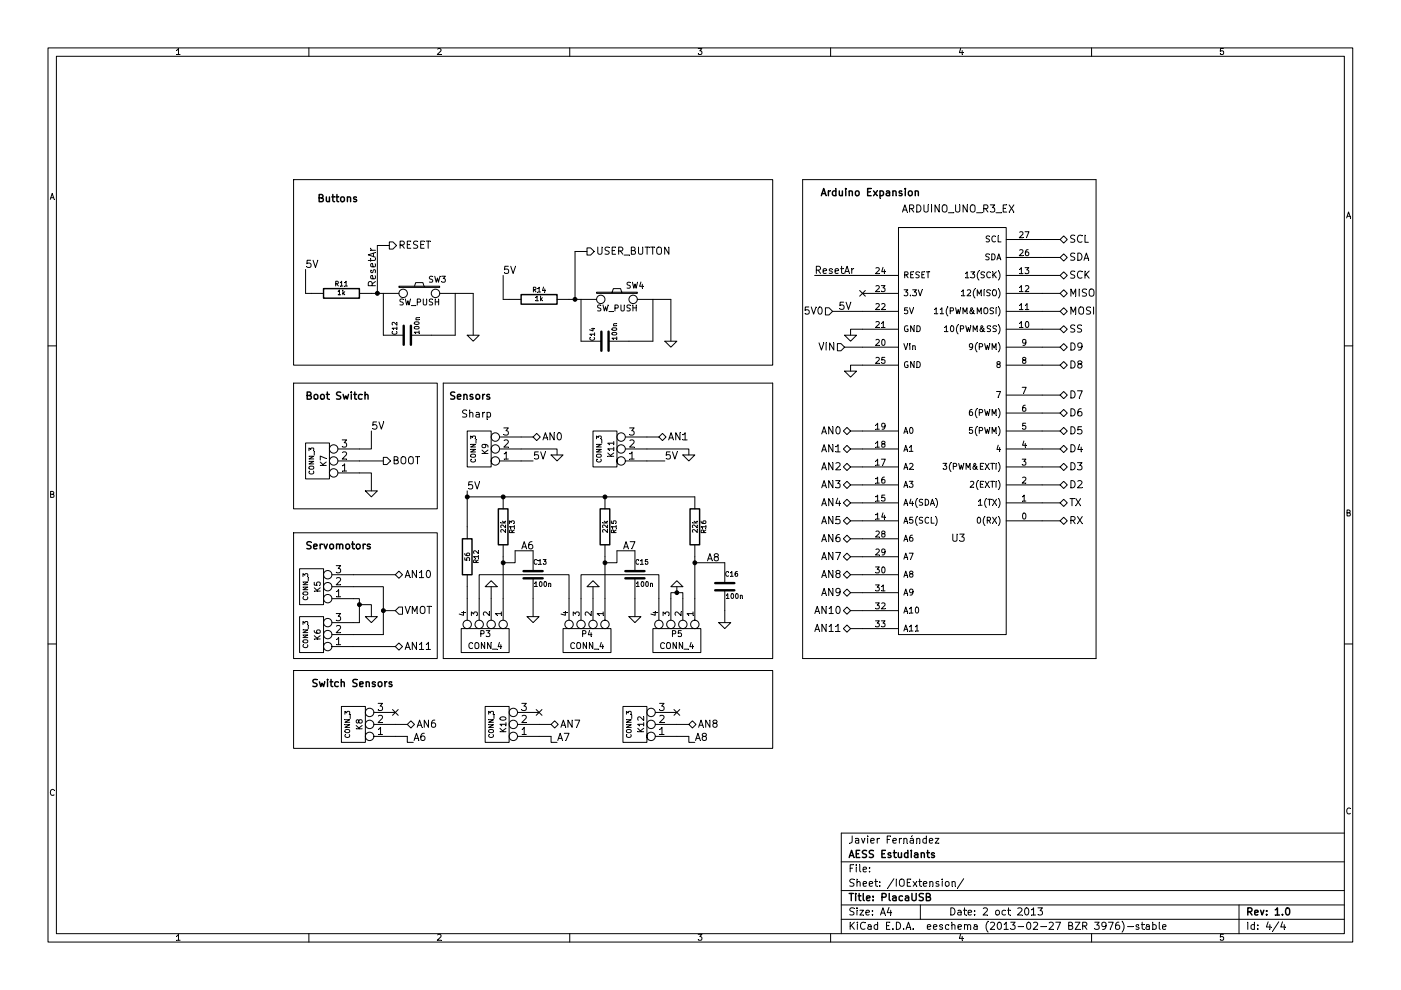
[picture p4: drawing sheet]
EESchema Schematic File Version 2
LIBS:power
LIBS:device
LIBS:transistors
LIBS:conn
LIBS:linear
LIBS:regul
LIBS:74xx
LIBS:cmos4000
LIBS:adc-dac
LIBS:memory
LIBS:xilinx
LIBS:special
LIBS:microcontrollers
LIBS:dsp
LIBS:microchip
LIBS:analog_switches
LIBS:motorola
LIBS:texas
LIBS:intel
LIBS:audio
LIBS:interface
LIBS:digital-audio
LIBS:philips
LIBS:display
LIBS:cypress
LIBS:siliconi
LIBS:opto
LIBS:atmel
LIBS:contrib
LIBS:valves
LIBS:18f4550
LIBS:arduino_uno_r3_compatible-cache
LIBS:PICUSBLib
EELAYER 27 0
EELAYER END
$Descr A4 11693 8268
encoding utf-8
Sheet 4 4
Title "PlacaUSB"
Date "2 oct 2013"
Rev "1.0"
Comp "AESS Estudiants"
Comment1 "Javier Fernández"
Comment2 ""
Comment3 ""
Comment4 ""
$EndDescr
$Comp
L SW_PUSH SW4
U 1 1
P 5150 2500
F 0 "SW4" H 5300 2610 50  0000 C CNN
F 1 "SW_PUSH" H 5150 2420 50  0000 C CNN
F 2 "~" H 5150 2500 60  0000 C CNN
F 3 "~" H 5150 2500 60  0000 C CNN
	1    5150 2500
	1    0    0    -1  
$EndComp
$Comp
L R R14
U 1 1
P 4500 2500
F 0 "R14" V 4580 2500 40  0000 C CNN
F 1 "1k" V 4507 2501 40  0000 C CNN
F 2 "~" V 4430 2500 30  0000 C CNN
F 3 "~" H 4500 2500 30  0000 C CNN
	1    4500 2500
	0    -1   -1   0   
$EndComp
$Comp
L C C14
U 1 1
P 5050 2850
F 0 "C14" H 5050 2950 40  0000 L CNN
F 1 "100n" H 5056 2765 40  0000 L CNN
F 2 "~" H 5088 2700 30  0000 C CNN
F 3 "~" H 5050 2850 60  0000 C CNN
	1    5050 2850
	0    -1   -1   0   
$EndComp
$Comp
L GND #PWR026
U 1 1
P 5600 2850
F 0 "#PWR026" H 5600 2850 30  0001 C CNN
F 1 "GND" H 5600 2780 30  0001 C CNN
F 2 "" H 5600 2850 60  0000 C CNN
F 3 "" H 5600 2850 60  0000 C CNN
	1    5600 2850
	1    0    0    -1  
$EndComp
$Comp
L SW_PUSH SW3
U 1 1
P 3500 2450
F 0 "SW3" H 3650 2560 50  0000 C CNN
F 1 "SW_PUSH" H 3500 2370 50  0000 C CNN
F 2 "~" H 3500 2450 60  0000 C CNN
F 3 "~" H 3500 2450 60  0000 C CNN
	1    3500 2450
	1    0    0    -1  
$EndComp
$Comp
L R R11
U 1 1
P 2850 2450
F 0 "R11" V 2930 2450 40  0000 C CNN
F 1 "1k" V 2857 2451 40  0000 C CNN
F 2 "~" V 2780 2450 30  0000 C CNN
F 3 "~" H 2850 2450 30  0000 C CNN
	1    2850 2450
	0    -1   -1   0   
$EndComp
$Comp
L C C12
U 1 1
P 3400 2800
F 0 "C12" H 3400 2900 40  0000 L CNN
F 1 "100n" H 3406 2715 40  0000 L CNN
F 2 "~" H 3438 2650 30  0000 C CNN
F 3 "~" H 3400 2800 60  0000 C CNN
	1    3400 2800
	0    -1   -1   0   
$EndComp
$Comp
L GND #PWR027
U 1 1
P 3950 2800
F 0 "#PWR027" H 3950 2800 30  0001 C CNN
F 1 "GND" H 3950 2730 30  0001 C CNN
F 2 "" H 3950 2800 60  0000 C CNN
F 3 "" H 3950 2800 60  0000 C CNN
	1    3950 2800
	1    0    0    -1  
$EndComp
$Comp
L CONN_3 K7
U 1 1
P 2650 3850
F 0 "K7" V 2600 3850 50  0000 C CNN
F 1 "CONN_3" V 2700 3850 40  0000 C CNN
F 2 "" H 2650 3850 60  0000 C CNN
F 3 "" H 2650 3850 60  0000 C CNN
	1    2650 3850
	-1   0    0    1   
$EndComp
$Comp
L GND #PWR028
U 1 1
P 3100 4100
F 0 "#PWR028" H 3100 4100 30  0001 C CNN
F 1 "GND" H 3100 4030 30  0001 C CNN
F 2 "" H 3100 4100 60  0000 C CNN
F 3 "" H 3100 4100 60  0000 C CNN
	1    3100 4100
	1    0    0    -1  
$EndComp
Text HLabel 3250 2050 2    60   Output ~ 0
RESET
Text HLabel 4900 2100 2    60   Output ~ 0
USER_BUTTON
Text HLabel 3200 3850 2    60   Output ~ 0
BOOT
Text Label 3150 2400 1    60   ~ 0
ResetAr
Text Label 6800 2300 0    60   ~ 0
ResetAr
NoConn ~ 7200 2450
Text HLabel 6950 2600 0    60   Input ~ 0
5V0
Text HLabel 7050 2900 0    60   Input ~ 0
VIN
$Comp
L GND #PWR029
U 1 1
P 7100 3100
F 0 "#PWR029" H 7100 3100 30  0001 C CNN
F 1 "GND" H 7100 3030 30  0001 C CNN
F 2 "" H 7100 3100 60  0000 C CNN
F 3 "" H 7100 3100 60  0000 C CNN
	1    7100 3100
	1    0    0    -1  
$EndComp
$Comp
L GND #PWR030
U 1 1
P 7100 2800
F 0 "#PWR030" H 7100 2800 30  0001 C CNN
F 1 "GND" H 7100 2730 30  0001 C CNN
F 2 "" H 7100 2800 60  0000 C CNN
F 3 "" H 7100 2800 60  0000 C CNN
	1    7100 2800
	1    0    0    -1  
$EndComp
Text HLabel 7100 3600 0    60   BiDi ~ 0
AN0
Text HLabel 7100 3750 0    60   BiDi ~ 0
AN1
Text HLabel 7100 3900 0    60   BiDi ~ 0
AN2
Text HLabel 7100 4050 0    60   BiDi ~ 0
AN3
Text HLabel 7100 4200 0    60   BiDi ~ 0
AN4
Text HLabel 7100 4350 0    60   BiDi ~ 0
AN5
Text HLabel 8850 2300 2    60   BiDi ~ 0
SCK
Text HLabel 8850 2450 2    60   BiDi ~ 0
MISO
Text HLabel 8850 2600 2    60   BiDi ~ 0
MOSI
Text HLabel 8850 2750 2    60   BiDi ~ 0
SS
Text HLabel 8850 2900 2    60   BiDi ~ 0
D9
Text HLabel 8850 3050 2    60   BiDi ~ 0
D8
Text HLabel 8850 3300 2    60   BiDi ~ 0
D7
Text HLabel 8850 3450 2    60   BiDi ~ 0
D6
Text HLabel 8850 3600 2    60   BiDi ~ 0
D5
Text HLabel 8850 3750 2    60   BiDi ~ 0
D4
Text HLabel 8850 3900 2    60   BiDi ~ 0
D3
Text HLabel 8850 4050 2    60   BiDi ~ 0
D2
Text HLabel 8850 4200 2    60   BiDi ~ 0
TX
Text HLabel 8850 4350 2    60   BiDi ~ 0
RX
Text Notes 2650 1700 0    60   ~ 12
Buttons
Text Notes 6850 1650 0    60   ~ 12
Arduino Expansion
Text Notes 2550 3350 0    60   ~ 12
Boot Switch
Text HLabel 8850 2000 2    60   BiDi ~ 0
SCL
Text HLabel 8850 2150 2    60   BiDi ~ 0
SDA
Text HLabel 3300 5100 2    60   Input ~ 0
VMOT
$Comp
L CONN_3 K5
U 1 1
P 2600 4900
F 0 "K5" V 2550 4900 50  0000 C CNN
F 1 "CONN_3" V 2650 4900 40  0000 C CNN
F 2 "" H 2600 4900 60  0000 C CNN
F 3 "" H 2600 4900 60  0000 C CNN
	1    2600 4900
	-1   0    0    1   
$EndComp
$Comp
L CONN_3 K6
U 1 1
P 2600 5300
F 0 "K6" V 2550 5300 50  0000 C CNN
F 1 "CONN_3" V 2650 5300 40  0000 C CNN
F 2 "" H 2600 5300 60  0000 C CNN
F 3 "" H 2600 5300 60  0000 C CNN
	1    2600 5300
	-1   0    0    1   
$EndComp
Text Notes 2550 4600 0    60   ~ 12
Servomotors
$Comp
L GND #PWR031
U 1 1
P 3100 5150
F 0 "#PWR031" H 3100 5150 30  0001 C CNN
F 1 "GND" H 3100 5080 30  0001 C CNN
F 2 "" H 3100 5150 60  0000 C CNN
F 3 "" H 3100 5150 60  0000 C CNN
	1    3100 5150
	1    0    0    -1  
$EndComp
$Comp
L ARDUINO_UNO_R3_EX U3
U 1 1
P 8000 3600
F 0 "U3" H 8000 2700 60  0000 C CNN
F 1 "ARDUINO_UNO_R3_EX" H 8000 5450 60  0000 C CNN
F 2 "~" H 8000 3600 60  0000 C CNN
F 3 "~" H 8000 3600 60  0000 C CNN
	1    8000 3600
	1    0    0    -1  
$EndComp
Text HLabel 7100 4500 0    60   BiDi ~ 0
AN6
Text HLabel 7100 4650 0    60   BiDi ~ 0
AN7
Text HLabel 7100 4800 0    60   BiDi ~ 0
AN8
Text HLabel 7100 4950 0    60   BiDi ~ 0
AN9
Text HLabel 7100 5100 0    60   BiDi ~ 0
AN10
Text HLabel 7100 5250 0    60   BiDi ~ 0
AN11
Text HLabel 3300 4800 2    60   BiDi ~ 0
AN10
Text HLabel 3300 5400 2    60   BiDi ~ 0
AN11
Text Notes 3750 3350 0    60   ~ 12
Sensors
$Comp
L CONN_3 K9
U 1 1
P 4000 3750
F 0 "K9" V 3950 3750 50  0000 C CNN
F 1 "CONN_3" V 4050 3750 40  0000 C CNN
F 2 "" H 4000 3750 60  0000 C CNN
F 3 "" H 4000 3750 60  0000 C CNN
	1    4000 3750
	-1   0    0    1   
$EndComp
$Comp
L CONN_3 K11
U 1 1
P 5050 3750
F 0 "K11" V 5000 3750 50  0000 C CNN
F 1 "CONN_3" V 5100 3750 40  0000 C CNN
F 2 "" H 5050 3750 60  0000 C CNN
F 3 "" H 5050 3750 60  0000 C CNN
	1    5050 3750
	-1   0    0    1   
$EndComp
Text Notes 3850 3500 0    60   ~ 0
Sharp
$Comp
L GND #PWR032
U 1 1
P 4650 3800
F 0 "#PWR032" H 4650 3800 30  0001 C CNN
F 1 "GND" H 4650 3730 30  0001 C CNN
F 2 "" H 4650 3800 60  0000 C CNN
F 3 "" H 4650 3800 60  0000 C CNN
	1    4650 3800
	1    0    0    -1  
$EndComp
$Comp
L GND #PWR033
U 1 1
P 5750 3800
F 0 "#PWR033" H 5750 3800 30  0001 C CNN
F 1 "GND" H 5750 3730 30  0001 C CNN
F 2 "" H 5750 3800 60  0000 C CNN
F 3 "" H 5750 3800 60  0000 C CNN
	1    5750 3800
	1    0    0    -1  
$EndComp
Text Label 7000 2600 0    60   ~ 0
5V
Text Label 4450 3850 0    60   ~ 0
5V
Text Label 5550 3850 0    60   ~ 0
5V
Text HLabel 4450 3650 2    60   BiDi ~ 0
AN0
Text HLabel 5500 3650 2    60   BiDi ~ 0
AN1
$Comp
L CONN_4 P3
U 1 1
P 4050 5350
F 0 "P3" V 4000 5350 50  0000 C CNN
F 1 "CONN_4" V 4100 5350 50  0000 C CNN
F 2 "" H 4050 5350 60  0000 C CNN
F 3 "" H 4050 5350 60  0000 C CNN
	1    4050 5350
	0    1    1    0   
$EndComp
$Comp
L CONN_4 P4
U 1 1
P 4900 5350
F 0 "P4" V 4850 5350 50  0000 C CNN
F 1 "CONN_4" V 4950 5350 50  0000 C CNN
F 2 "" H 4900 5350 60  0000 C CNN
F 3 "" H 4900 5350 60  0000 C CNN
	1    4900 5350
	0    1    1    0   
$EndComp
$Comp
L CONN_4 P5
U 1 1
P 5650 5350
F 0 "P5" V 5600 5350 50  0000 C CNN
F 1 "CONN_4" V 5700 5350 50  0000 C CNN
F 2 "" H 5650 5350 60  0000 C CNN
F 3 "" H 5650 5350 60  0000 C CNN
	1    5650 5350
	0    1    1    0   
$EndComp
Text Label 3100 3600 0    60   ~ 0
5V
Text Label 2550 2250 0    60   ~ 0
5V
Text Label 4200 2300 0    60   ~ 0
5V
Text Label 3900 4100 0    60   ~ 0
5V
$Comp
L R R12
U 1 1
P 3900 4650
F 0 "R12" V 3980 4650 40  0000 C CNN
F 1 "56" V 3907 4651 40  0000 C CNN
F 2 "~" V 3830 4650 30  0000 C CNN
F 3 "~" H 3900 4650 30  0000 C CNN
	1    3900 4650
	1    0    0    -1  
$EndComp
$Comp
L R R13
U 1 1
P 4200 4400
F 0 "R13" V 4280 4400 40  0000 C CNN
F 1 "22k" V 4207 4401 40  0000 C CNN
F 2 "~" V 4130 4400 30  0000 C CNN
F 3 "~" H 4200 4400 30  0000 C CNN
	1    4200 4400
	1    0    0    -1  
$EndComp
$Comp
L R R15
U 1 1
P 5050 4400
F 0 "R15" V 5130 4400 40  0000 C CNN
F 1 "22k" V 5057 4401 40  0000 C CNN
F 2 "~" V 4980 4400 30  0000 C CNN
F 3 "~" H 5050 4400 30  0000 C CNN
	1    5050 4400
	1    0    0    -1  
$EndComp
$Comp
L R R16
U 1 1
P 5800 4400
F 0 "R16" V 5880 4400 40  0000 C CNN
F 1 "22k" V 5807 4401 40  0000 C CNN
F 2 "~" V 5730 4400 30  0000 C CNN
F 3 "~" H 5800 4400 30  0000 C CNN
	1    5800 4400
	1    0    0    -1  
$EndComp
Connection ~ 3150 2450
Wire Wire Line
	3150 2050 3250 2050
Wire Wire Line
	3150 2450 3150 2050
Wire Wire Line
	3950 2450 3950 2800
Wire Wire Line
	3800 2450 3950 2450
Wire Wire Line
	3800 2800 3800 2450
Wire Wire Line
	3600 2800 3800 2800
Wire Wire Line
	3200 2450 3200 2800
Wire Wire Line
	3100 2450 3200 2450
Wire Wire Line
	2550 2450 2600 2450
Connection ~ 4800 2500
Wire Wire Line
	4800 2100 4900 2100
Wire Wire Line
	4800 2500 4800 2100
Wire Wire Line
	5600 2500 5600 2850
Wire Wire Line
	5450 2500 5600 2500
Wire Wire Line
	5450 2850 5450 2500
Wire Wire Line
	5250 2850 5450 2850
Wire Wire Line
	4850 2500 4850 2850
Wire Wire Line
	4750 2500 4850 2500
Wire Wire Line
	4200 2500 4250 2500
Wire Wire Line
	4200 2300 4200 2500
Wire Wire Line
	2550 2450 2550 2250
Wire Wire Line
	3000 3950 3100 3950
Wire Wire Line
	3100 3950 3100 4100
Wire Wire Line
	3000 3750 3100 3750
Wire Wire Line
	3100 3750 3100 3600
Wire Wire Line
	3000 3850 3200 3850
Wire Wire Line
	7200 2300 6800 2300
Wire Wire Line
	6950 2600 7200 2600
Wire Wire Line
	7200 2900 7050 2900
Wire Wire Line
	7200 2750 7100 2750
Wire Wire Line
	7100 2750 7100 2800
Wire Wire Line
	7200 3050 7100 3050
Wire Wire Line
	7100 3050 7100 3100
Wire Wire Line
	7200 3600 7100 3600
Wire Wire Line
	7200 3750 7100 3750
Wire Wire Line
	7200 3900 7100 3900
Wire Wire Line
	7200 4050 7100 4050
Wire Wire Line
	7200 4200 7100 4200
Wire Wire Line
	7200 4350 7100 4350
Wire Wire Line
	8850 2300 8700 2300
Wire Wire Line
	8850 2450 8700 2450
Wire Wire Line
	8850 2600 8700 2600
Wire Wire Line
	8850 2750 8700 2750
Wire Wire Line
	8850 2900 8700 2900
Wire Wire Line
	8850 3050 8700 3050
Wire Wire Line
	8850 3300 8700 3300
Wire Wire Line
	8850 3450 8700 3450
Wire Wire Line
	8850 3600 8700 3600
Wire Wire Line
	8850 3750 8700 3750
Wire Wire Line
	8850 3900 8700 3900
Wire Wire Line
	8850 4050 8700 4050
Wire Wire Line
	8850 4200 8700 4200
Wire Wire Line
	8850 4350 8700 4350
Wire Notes Line
	2450 1500 2450 3050
Wire Notes Line
	2450 3050 6450 3050
Wire Notes Line
	6450 3050 6450 1500
Wire Notes Line
	6450 1500 2450 1500
Wire Notes Line
	2450 3200 2450 4250
Wire Notes Line
	2450 4250 3650 4250
Wire Notes Line
	3650 4250 3650 3200
Wire Notes Line
	3650 3200 2450 3200
Wire Notes Line
	6700 1500 6700 5500
Wire Notes Line
	9150 1500 9150 5500
Wire Notes Line
	9150 1500 6700 1500
Wire Wire Line
	8850 2000 8700 2000
Wire Wire Line
	8850 2150 8700 2150
Wire Wire Line
	2950 4900 3200 4900
Wire Wire Line
	3200 4900 3200 5300
Wire Wire Line
	3200 5100 3300 5100
Wire Wire Line
	3200 5300 2950 5300
Connection ~ 3200 5100
Wire Wire Line
	3000 5050 3100 5050
Wire Wire Line
	3100 5050 3100 5150
Wire Wire Line
	2950 5200 3000 5200
Wire Wire Line
	2950 5000 3000 5000
Wire Wire Line
	3000 5000 3000 5200
Connection ~ 3000 5050
Wire Wire Line
	2950 4800 3300 4800
Wire Wire Line
	2950 5400 3300 5400
Wire Wire Line
	7100 4500 7200 4500
Wire Wire Line
	7200 4650 7100 4650
Wire Wire Line
	7100 4800 7200 4800
Wire Wire Line
	7200 4950 7100 4950
Wire Wire Line
	7200 5100 7100 5100
Wire Wire Line
	7200 5250 7100 5250
Wire Notes Line
	2450 4450 2450 5500
Wire Notes Line
	2450 5500 3650 5500
Wire Notes Line
	3650 5500 3650 4450
Wire Notes Line
	3650 4450 2450 4450
Wire Wire Line
	4350 3750 4650 3750
Wire Wire Line
	4650 3750 4650 3800
Wire Wire Line
	5400 3750 5750 3750
Wire Wire Line
	5750 3750 5750 3800
Wire Wire Line
	4350 3850 4450 3850
Wire Wire Line
	5400 3850 5550 3850
Wire Wire Line
	4350 3650 4450 3650
Wire Wire Line
	5400 3650 5500 3650
Wire Wire Line
	3900 4100 3900 4400
Wire Wire Line
	3900 4900 3900 5000
Wire Wire Line
	3900 4150 5800 4150
Connection ~ 3900 4150
Connection ~ 4200 4150
Connection ~ 5050 4150
Wire Wire Line
	4200 4650 4200 5000
Wire Wire Line
	5050 4650 5050 5000
Wire Wire Line
	5800 4650 5800 5000
Wire Wire Line
	4000 5000 4000 4800
Wire Wire Line
	4000 4800 4750 4800
Wire Wire Line
	4750 4800 4750 5000
Wire Wire Line
	4850 5000 4850 4800
Wire Wire Line
	4850 4800 5500 4800
Wire Wire Line
	5500 4800 5500 5000
Wire Wire Line
	5600 5000 5600 4950
Wire Wire Line
	5600 4950 5700 4950
Wire Wire Line
	5700 4950 5700 5000
$Comp
L GND #PWR034
U 1 1
P 4100 4900
F 0 "#PWR034" H 4100 4900 30  0001 C CNN
F 1 "GND" H 4100 4830 30  0001 C CNN
F 2 "" H 4100 4900 60  0000 C CNN
F 3 "" H 4100 4900 60  0000 C CNN
	1    4100 4900
	-1   0    0    1   
$EndComp
$Comp
L GND #PWR035
U 1 1
P 4950 4900
F 0 "#PWR035" H 4950 4900 30  0001 C CNN
F 1 "GND" H 4950 4830 30  0001 C CNN
F 2 "" H 4950 4900 60  0000 C CNN
F 3 "" H 4950 4900 60  0000 C CNN
	1    4950 4900
	-1   0    0    1   
$EndComp
$Comp
L GND #PWR036
U 1 1
P 5650 4900
F 0 "#PWR036" H 5650 4900 30  0001 C CNN
F 1 "GND" H 5650 4830 30  0001 C CNN
F 2 "" H 5650 4900 60  0000 C CNN
F 3 "" H 5650 4900 60  0000 C CNN
	1    5650 4900
	-1   0    0    1   
$EndComp
Wire Wire Line
	4100 5000 4100 4900
Wire Wire Line
	4950 5000 4950 4900
Wire Wire Line
	5650 4950 5650 4900
Connection ~ 5650 4950
$Comp
L C C13
U 1 1
P 4450 4800
F 0 "C13" H 4450 4900 40  0000 L CNN
F 1 "100n" H 4456 4715 40  0000 L CNN
F 2 "~" H 4488 4650 30  0000 C CNN
F 3 "~" H 4450 4800 60  0000 C CNN
	1    4450 4800
	1    0    0    -1  
$EndComp
$Comp
L C C15
U 1 1
P 5300 4800
F 0 "C15" H 5300 4900 40  0000 L CNN
F 1 "100n" H 5306 4715 40  0000 L CNN
F 2 "~" H 5338 4650 30  0000 C CNN
F 3 "~" H 5300 4800 60  0000 C CNN
	1    5300 4800
	1    0    0    -1  
$EndComp
$Comp
L C C16
U 1 1
P 6050 4900
F 0 "C16" H 6050 5000 40  0000 L CNN
F 1 "100n" H 6056 4815 40  0000 L CNN
F 2 "~" H 6088 4750 30  0000 C CNN
F 3 "~" H 6050 4900 60  0000 C CNN
	1    6050 4900
	1    0    0    -1  
$EndComp
$Comp
L GND #PWR037
U 1 1
P 4450 5150
F 0 "#PWR037" H 4450 5150 30  0001 C CNN
F 1 "GND" H 4450 5080 30  0001 C CNN
F 2 "" H 4450 5150 60  0000 C CNN
F 3 "" H 4450 5150 60  0000 C CNN
	1    4450 5150
	1    0    0    -1  
$EndComp
$Comp
L GND #PWR038
U 1 1
P 5300 5150
F 0 "#PWR038" H 5300 5150 30  0001 C CNN
F 1 "GND" H 5300 5080 30  0001 C CNN
F 2 "" H 5300 5150 60  0000 C CNN
F 3 "" H 5300 5150 60  0000 C CNN
	1    5300 5150
	1    0    0    -1  
$EndComp
$Comp
L GND #PWR039
U 1 1
P 6050 5200
F 0 "#PWR039" H 6050 5200 30  0001 C CNN
F 1 "GND" H 6050 5130 30  0001 C CNN
F 2 "" H 6050 5200 60  0000 C CNN
F 3 "" H 6050 5200 60  0000 C CNN
	1    6050 5200
	1    0    0    -1  
$EndComp
Wire Wire Line
	4450 5000 4450 5150
Wire Wire Line
	5300 5000 5300 5150
Wire Wire Line
	6050 5100 6050 5200
Connection ~ 5800 4700
Wire Wire Line
	5150 4600 5150 4700
Wire Wire Line
	5150 4700 5050 4700
Connection ~ 5050 4700
Wire Wire Line
	4300 4600 4300 4700
Wire Wire Line
	4300 4700 4200 4700
Connection ~ 4200 4700
Wire Notes Line
	3700 3200 3700 5500
Wire Notes Line
	6450 3200 6450 5500
Wire Notes Line
	6450 5500 3700 5500
Wire Notes Line
	6450 3200 3700 3200
Wire Notes Line
	9150 5500 6700 5500
Text Label 4350 4600 0    60   ~ 0
A6
Text Label 5200 4600 0    60   ~ 0
A7
Text Label 5900 4700 0    60   ~ 0
A8
Wire Wire Line
	4300 4600 4450 4600
Wire Wire Line
	5150 4600 5300 4600
Wire Wire Line
	5800 4700 6050 4700
$Comp
L CONN_3 K10
U 1 1
P 4150 6050
F 0 "K10" V 4100 6050 50  0000 C CNN
F 1 "CONN_3" V 4200 6050 40  0000 C CNN
F 2 "" H 4150 6050 60  0000 C CNN
F 3 "" H 4150 6050 60  0000 C CNN
	1    4150 6050
	-1   0    0    1   
$EndComp
$Comp
L CONN_3 K8
U 1 1
P 2950 6050
F 0 "K8" V 2900 6050 50  0000 C CNN
F 1 "CONN_3" V 3000 6050 40  0000 C CNN
F 2 "" H 2950 6050 60  0000 C CNN
F 3 "" H 2950 6050 60  0000 C CNN
	1    2950 6050
	-1   0    0    1   
$EndComp
$Comp
L CONN_3 K12
U 1 1
P 5300 6050
F 0 "K12" V 5250 6050 50  0000 C CNN
F 1 "CONN_3" V 5350 6050 40  0000 C CNN
F 2 "" H 5300 6050 60  0000 C CNN
F 3 "" H 5300 6050 60  0000 C CNN
	1    5300 6050
	-1   0    0    1   
$EndComp
Text HLabel 5750 6050 2    60   BiDi ~ 0
AN8
Text HLabel 4600 6050 2    60   BiDi ~ 0
AN7
Text HLabel 3400 6050 2    60   BiDi ~ 0
AN6
Text Label 3450 6200 0    60   ~ 0
A6
Text Label 4650 6200 0    60   ~ 0
A7
Text Label 5800 6200 0    60   ~ 0
A8
Wire Wire Line
	3300 6050 3400 6050
Wire Wire Line
	3300 6150 3400 6150
Wire Wire Line
	4500 6050 4600 6050
Wire Wire Line
	4500 6150 4600 6150
Wire Wire Line
	5650 6050 5750 6050
Wire Wire Line
	5650 6150 5750 6150
Wire Wire Line
	3400 6150 3400 6200
Wire Wire Line
	3400 6200 3450 6200
Wire Wire Line
	4600 6150 4600 6200
Wire Wire Line
	4600 6200 4650 6200
Wire Wire Line
	5750 6150 5750 6200
Wire Wire Line
	5750 6200 5800 6200
NoConn ~ 3300 5950
NoConn ~ 4500 5950
NoConn ~ 5650 5950
Text Notes 2600 5750 0    60   ~ 12
Switch Sensors
Wire Notes Line
	2450 5600 2450 6250
Wire Notes Line
	2450 6250 6450 6250
Wire Notes Line
	6450 6250 6450 5600
Wire Notes Line
	6450 5600 2450 5600
$EndSCHEMATC
